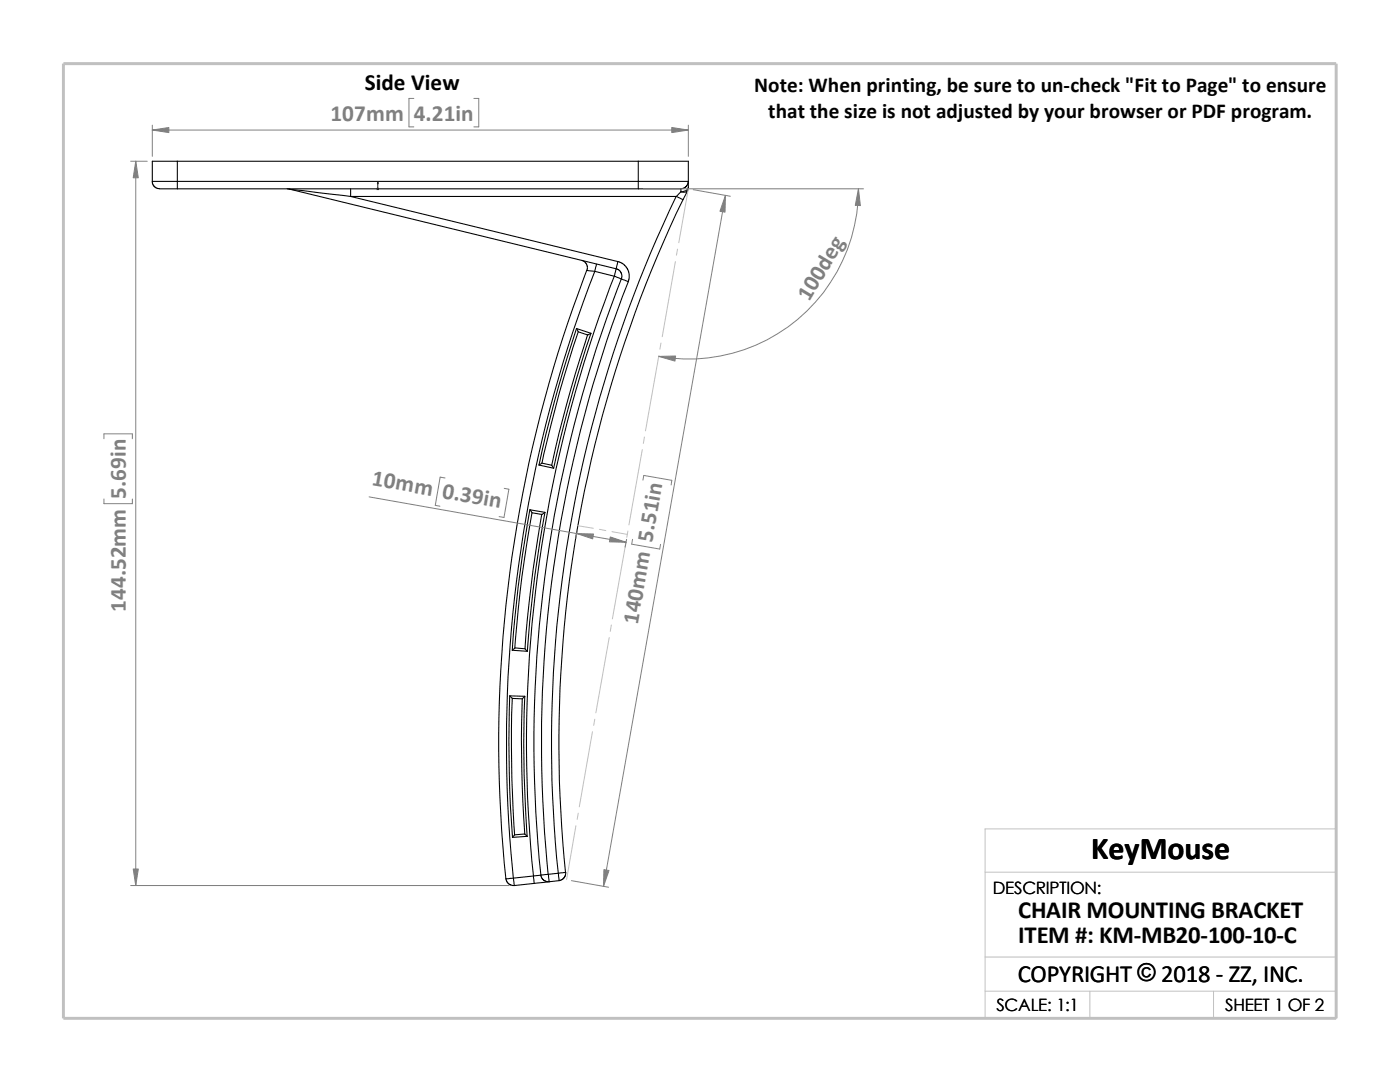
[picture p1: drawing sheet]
<svg xmlns="http://www.w3.org/2000/svg" width="279mm" height="216mm" viewBox="0 0 279 216" stroke-linecap="round" stroke-linejoin="round" font-family="sans-serif">
<g fill="none" stroke="#c0c0c0" stroke-width=".2">
<path d="M137.4 37.7l-1.9 10.7M134.8 52.2l-2.6 15M135.2 49.7l-.2 1.2M131.5 71l-2.7 15M131.9 68.5l-.2 1.2M128.2 89.7l-2.7 15M128.6 87.2l-.2 1.3M115.3 104.9l3.1 .5M119.6 105.6l1.3 .3M122.1 106.1l3.1 .5M124.9 108.5l-2.7 15M125.3 106l-.2 1.2"/>
<path d="M121.6 127.2l-2.7 15M122 124.7l-.2 1.3M118.2 146l-2.6 15M118.7 143.5l-.2 1.2M114.9 164.8l-1.8 10.7M115.4 162.3l-.2 1.2M196.6 174h70.1M196.6 191h70.1M196.6 197.8h70.1M217.5 197.8v5.4M242.2 197.8v5.4M26.8 203.2h239.9v-37.8h-70.1v37.8"/>
</g>
<path d="M12.7 12.7h254v190.5h-254z" fill="none" stroke="#c0c0c0" stroke-width=".59"/>
<g fill="none" stroke="#000" stroke-width=".21">
<path d="M30.4 36.2h5M30.4 36.2v.3l.3 .6 .8 .5 3.9 .1M35.4 36.2v1.5M35.4 32.2h-5v4M35.4 32.2v4M35.4 32.2h92M35.4 36.2h92M35.4 37.7h92M57.3 37.7h.4M57.7 37.7l12.3 1.5M57.7 37.7l65.3 15.9M70 39.2l53.3 13-.3 1.4"/>
<path d="M70 39.2h65M70 37.7v1.5M127.4 37.7h8.5M127.4 32.2v4M127.4 36.2v1.5M127.4 36.2h10M127.4 32.2h10v4M135 39.2a251.6 251.6 0 0 0-23.6 135M135 39.2l1.3 .6M135.9 37.7v.6M135.9 38.3l-.9 .9M136.3 39.8a249.8 249.8 0 0 0-23.4 134.3"/>
<path d="M137.2 38l-.9 1.8M137.2 38a1.09 1.09 0 0 1-1.3 .3M137.4 36.2l-.4 .9-.4 .4-.7 .2M137.4 37.3a1.25 1.25 0 0 1-1.5 1M137.4 36.2v1.1M137.4 37.3l-.2 .7M116.1 51.9l.7 .4 .4 .7-.1 1 1.6 .1M117.1 53.9a261 261 0 0 0-16.1 121.5l1.5-.2M118.7 54.1l3.9 1M118.7 54.1a260.5 260.5 0 0 0-16.3 121.1M119 52.7l-.3 1.4M122.6 55.1a256.1 256.1 0 0 0-16.1 119.7"/>
<path d="M122.6 55.1l1.4 .6M123 53.6l.5 .2 .4 .5 .2 .7-.1 .7M123 53.6l-.4 1.5M123.3 52.2l.9 .4 1 1 .4 1.1-.2 1.5M124 55.7a254.4 254.4 0 0 0-16.1 118.9M124 55.7l1.4 .5M125.4 56.2a253.4 253.4 0 0 0-16 118.3M115.1 65.5a251.1 251.1 0 0 0-7.5 27.3M115.4 66.2a232.3 232.3 0 0 0-7.2 26.2M115.4 66.2l1.9 .6 .6-.3M115.4 66.2l-.3-.6 2.8 .9M117.3 66.8a255.9 255.9 0 0 0-7.2 26"/>
<path d="M117.9 66.5a251.8 251.8 0 0 0-7.4 26.9M107.6 92.8l2.9 .6M108.2 92.4l-.6 .4M108.2 92.4l1.9 .4M110.1 92.8l.4 .6M105.7 101.7a262 262 0 0 0-3.5 28.1M106.2 102.3a238.3 238.3 0 0 0-3.5 26.9M108.1 102.6a253.2 253.2 0 0 0-3.3 26.9M108.8 102.2a236.5 236.5 0 0 0-3.6 27.8M108.8 102.2l-.6 .5-2-.4M108.8 102.2l-3-.5 .4 .6M101.7 138.8a268.4 268.4 0 0 0 .6 28.3"/>
<path d="M102.2 139.4a268.1 268.1 0 0 0 .5 27.2M102.2 129.8l3 .2M102.2 139.4h2M104.2 139.4a261.7 261.7 0 0 0 .5 27M104.7 138.9l-.5 .5M104.7 138.9h-2.9l.4 .5M104.7 138.9a255.2 255.2 0 0 0 .5 28M104.8 129.5l.4 .5M104.8 129.5l-2-.2-.6 .5M101 175.3l.2 .7 .4 .4 .3 .2 .8 .1M102.5 175.2l.2 1.5M104.7 166.4l.5 .5-2.9 .2"/>
<path d="M104.7 166.4l-2 .2-.4 .5M106.5 174.8l.1 1.5M106.5 174.8l-4 .4M106.6 176.3l-3.9 .4M107.9 174.6l-1.4 .2M107.9 174.6l.2 .6 .4 .4 .4 .3h.7M109.4 174.5l-1.5 .1M109.4 174.5l.2 1.4M109.6 175.9l-3 .4M111.4 174.2l-2 .3M111.4 174.2l1.5-.1-.1 .7-.2 .3-.4 .4-.6 .2M111.4 174.2l.2 1.5"/>
<path d="M111.6 175.7l-2 .2"/>
</g>
<path d="M75.4 36.3l.1 .4h-.2z" fill="#00f" stroke="#00f" stroke-width=".2"/>
<path d="M75.3 37.7h.3M75.3 37.5l.3 .3M75.4 37.7h.1M75.4 36.3v1.5M75.5 37.5l-.3 .3" fill="none" stroke="#00f" stroke-width=".2"/>
<g fill="none" stroke="#808080" stroke-width=".2">
<path d="M82.6 19.6h-1v5.7h1M94.6 19.6h.9v5.7h-.9M26.1 32.2h3.3M27.1 32.2v144.5M30.4 26h107M30.4 25v6.2M128.4 37.7h43.9M137.4 25v6.2M138.3 37.8l7.5 1.4M144.8 39l-24.4 137.9M171.3 37.7a33.9 33.9 0 0 1-39.8 33.4M20.7 87.5v-.9h5.7v.9"/>
<path d="M20.7 99.6v.9h5.7v-.9M73.7 99.1l51.3 9.1M88.8 95.4l-1-.2-.9 5.6 .9 .2M100.6 97.5l1 .1-1 5.7-1-.2M128.3 95.8l.2-.9 5.6 .9-.2 1M115.2 105.9l-.3 1.5M125.1 107.6l-.3 1.6M126.2 107.6l-.1 1 5.6 1 .1-1M26.1 176.7h75.5M114 175.7l7.5 1.3"/>
</g>
<g fill="#808080" stroke="#808080" stroke-width=".2">
<path d="M144.8 39l-.1 3.3-1-.1z"/>
<path d="M120.5 173.5l1 .2-1.1 3.2z"/>
<path d="M121.8 107.1l3.2 1.1-3.4-.1z"/>
<path d="M115.1 106.5l3.3 .1-.1 .9z"/>
<path d="M131.5 71.1l3.3-.1-.1 1.1z"/>
<path d="M171.3 37.7l.4 3.3h-1z"/>
<path d="M30.4 26l3.3-.6v1.1z"/>
<path d="M134.1 25.4l3.3 .6-3.3 .5z"/>
<path d="M27.1 32.2l.5 3.3h-1z"/>
<path d="M26.6 173.4h1l-.5 3.3z"/>
</g>
<text font-size="6.4" x="217.8" y="171.4">KeyMouse</text>
<g font-size="4.9">
<text x="203.2" y="183.2">CHAIR MOUNTING BRACKET</text>
<text x="203.2" y="188.1">ITEM #: KM-MB20-100-10-C</text>
<text x="203.1" y="195.9">COPYRIGHT © 2018 - ZZ, INC.</text>
<text x="227" y="195.8">©</text>
</g>
<text font-size="4.6" x="72.8" y="18">Side View</text>
<g font-size="4.6" fill="#808080">
<text x="66" y="24.1">107mm</text>
<text x="82.6" y="24.1">4.21in</text>
<text x="161.5" y="60.3" transform="rotate(-59 161.5 60.3)">100deg</text>
<text x="25.1" y="99.6" transform="rotate(-90 25.1 99.6)">5.69in</text>
<text x="74.1" y="96.9" transform="rotate(10 74.1 96.9)">10mm 0.39in</text>
<text x="25.1" y="122.1" transform="rotate(-90 25.1 122.1)">144.52mm</text>
<text x="127.3" y="124.7" transform="rotate(-80 127.3 124.7)">140mm 5.51in</text>
</g>
<g font-size="4.2">
<text x="150.5" y="18.4">Note: When printing, be sure to un-check &quot;Fit to Page&quot; to ensure</text>
<text x="153.3" y="23.6">that the size is not adjusted by your browser or PDF program.</text>
</g>
<g font-size="3.4">
<text x="198.2" y="178.5">DESCRIPTION:</text>
<text x="198.8" y="201.7">SCALE: 1:1</text>
<text x="244.5" y="201.7">SHEET 1 OF 2</text>
</g>
</svg>
